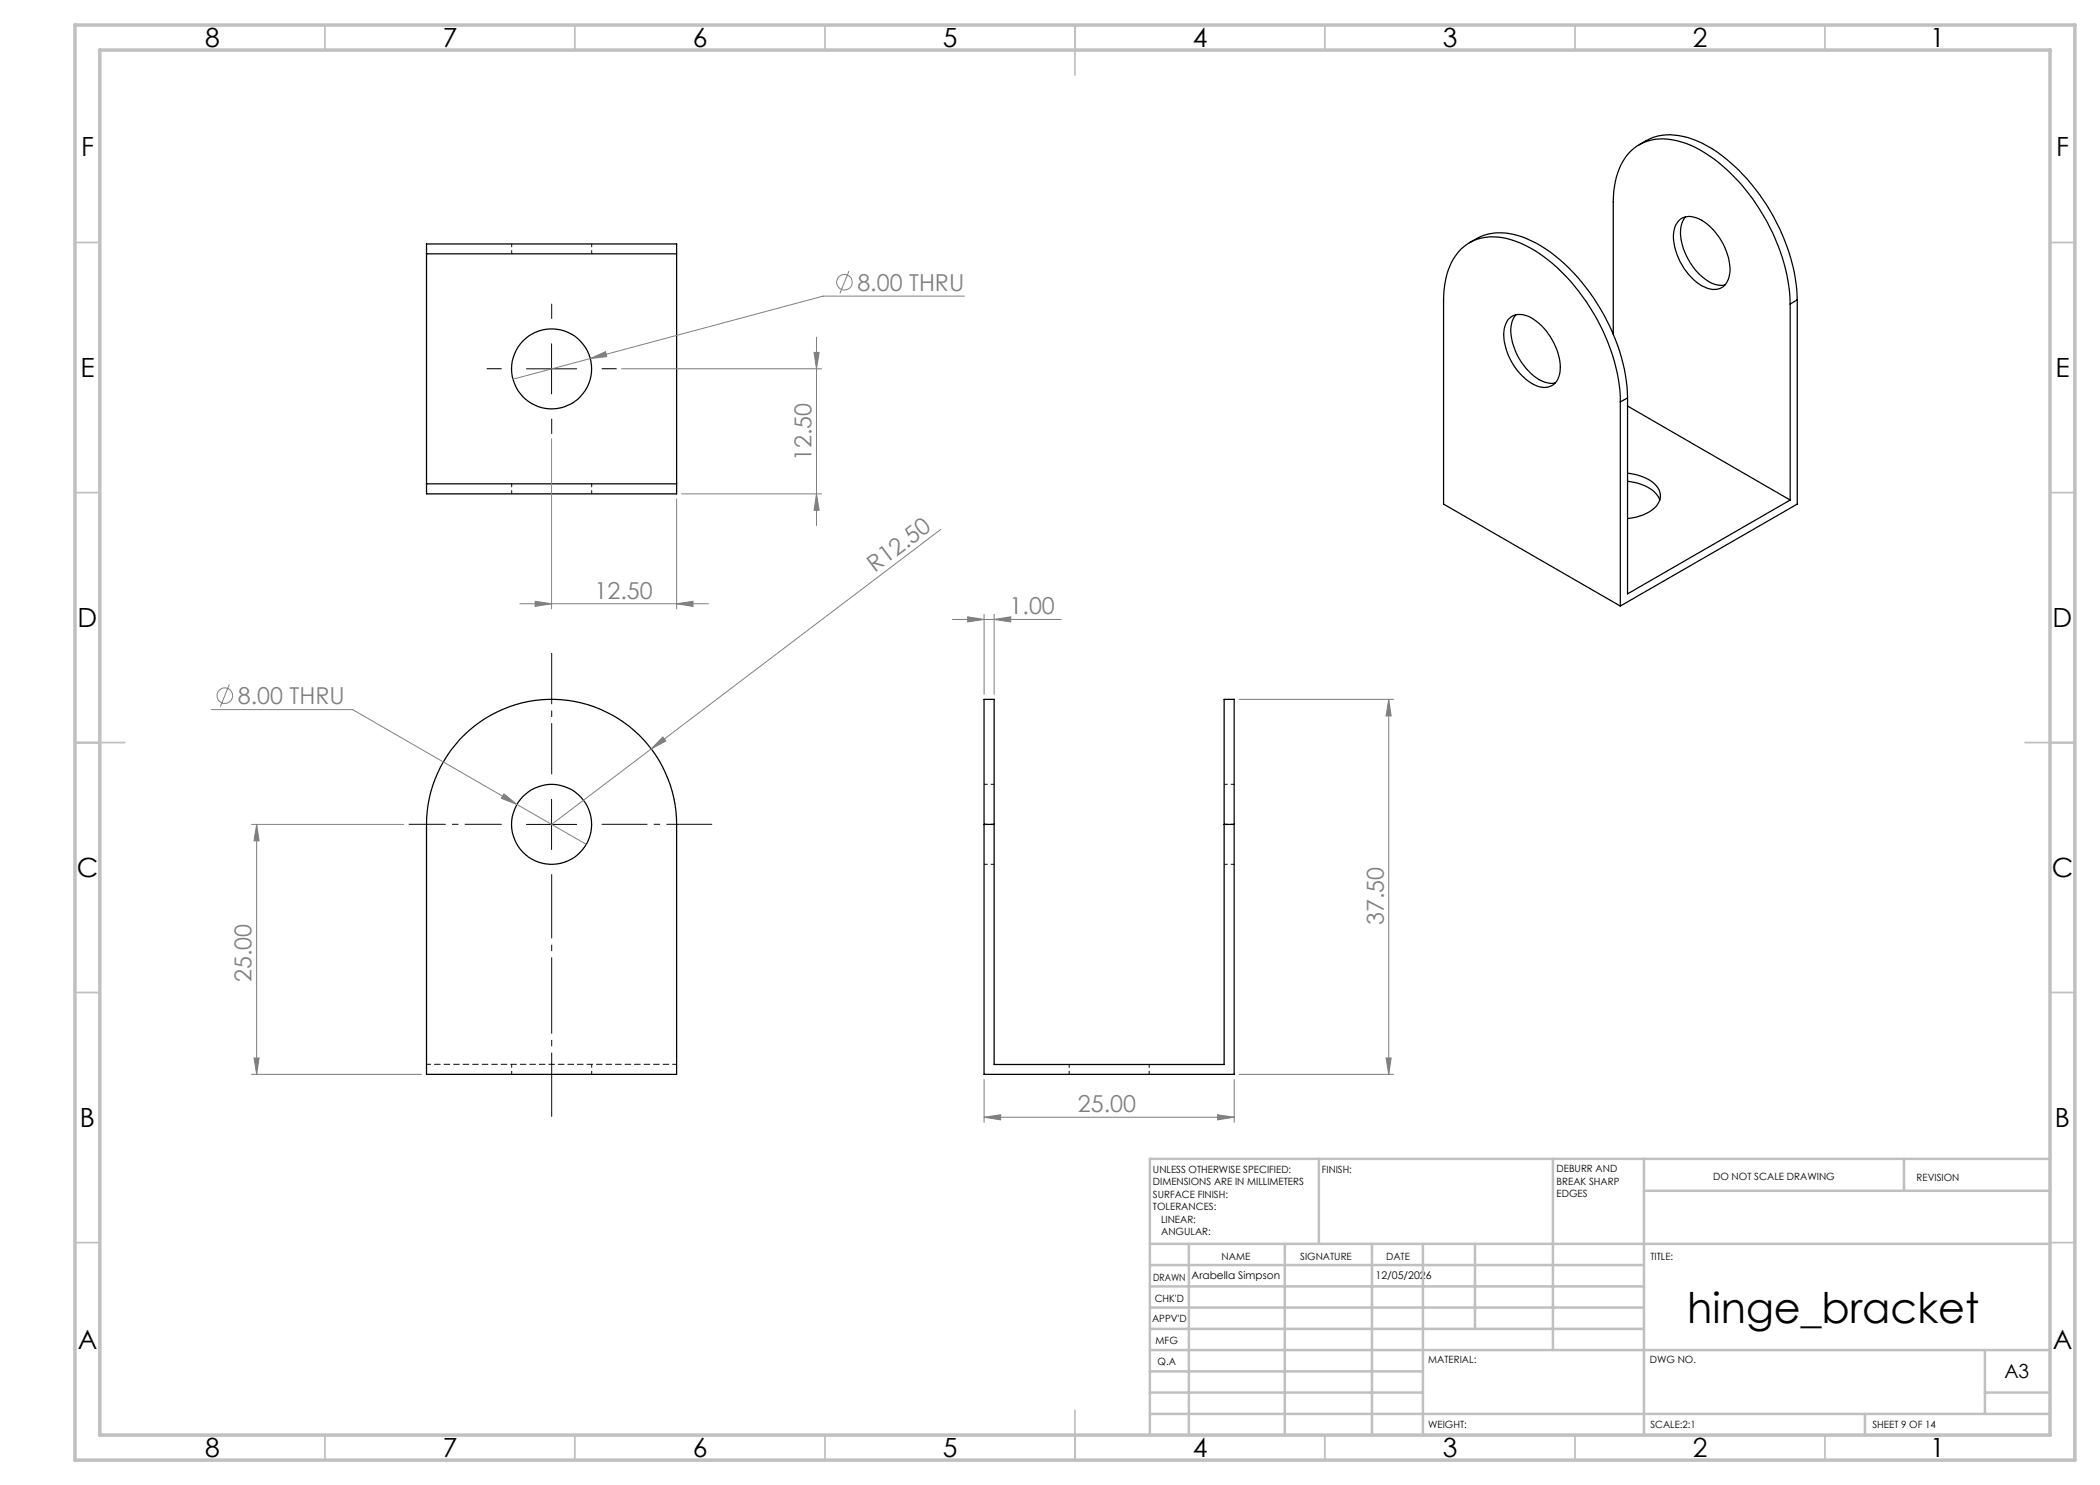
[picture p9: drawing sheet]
<svg xmlns="http://www.w3.org/2000/svg" width="420mm" height="297mm" viewBox="0 0 420 297" stroke-linecap="round" stroke-linejoin="round" font-family="sans-serif">
<path d="M135.3 212.9h-50" fill="none" stroke="#000" stroke-width=".2" stroke-dasharray="1.3 .6" stroke-dashoffset=".4" stroke-linecap="butt"/>
<g fill="none" stroke="#000" stroke-width=".2" stroke-dasharray="1.3 .6" stroke-dashoffset=".6" stroke-linecap="butt">
<path d="M102.3 48.8v2M118.3 50.8v-2M102.3 96.8v2M118.3 98.8v-2M198.8 156.9h-2M246.8 156.9h-2M196.8 164.9h2M196.8 172.9h2M244.8 164.9h2M244.8 172.9h2M102.3 212.9v2M118.3 214.9v-2"/>
<path d="M213.8 212.9v2M229.8 214.9v-2"/>
</g>
<g fill="none" stroke="#000" stroke-width=".25">
<path d="M327.8 29a10.7 10.7 0 0 1 10.7-1.2 30.4 30.4 0 0 1 13.4 11.1 38.4 38.4 0 0 1 7.5 21.1M85.3 50.8h50M85.3 48.8h50v50h-50zM293.9 48.5a11.1 11.1 0 0 1 11.6-.7 32.7 32.7 0 0 1 13.9 12.9 36.7 36.7 0 0 1 6.1 18.9M335.7 44.2a3.5 3.5 0 0 1 4.6-.1 12.1 12.1 0 0 1 5.6 10.6 3.2 3.2 0 0 1-5 2.7 12.1 12.1 0 0 1-6.1-11l.2-1zM337.1 43.4a5.6 5.6 0 0 0-.8 5.1 11.7 11.7 0 0 0 6.8 8.4l1 .2 .9-.1M359.4 60l-1.4 .8M359.4 60v40.8l-35.3 20.4M301.6 63.9a3.5 3.5 0 0 1 4.5-.4 12.4 12.4 0 0 1 5.9 10.6 3.2 3.2 0 0 1-4.8 3 11.8 11.8 0 0 1-6.4-11.3l.4-1.1zM303.2 63a6 6 0 0 0-.7 5.4 12.1 12.1 0 0 0 6.4 8l1 .3 1.1-.1M325.5 79.6l-1.4 .8M325.5 79.6v39.2l32.5-18.8"/>
<path d="M358 60.8a39.4 39.4 0 0 0-9.9-24.1 27.2 27.2 0 0 0-11.9-8.3 9.5 9.5 0 0 0-11.1 3 15.3 15.3 0 0 0-2.4 9v26.5M358 60.8v39.2M85.3 96.8h50M324.1 80.4a38.5 38.5 0 0 0-9.1-23.1 27.3 27.3 0 0 0-13.7-9.6 9.3 9.3 0 0 0-11.7 6.4l-.6 2.8-.3 3.1v40.8l35.4 20.4M324.1 80.4v40.8M325.5 94.6a8.5 8.5 0 0 1 6.1 3 3.1 3.1 0 0 1-1.4 4.5 10.7 10.7 0 0 1-4.7 1.6M325.5 96.3a7.8 7.8 0 0 1 6.3 3.3l.2 .4M325.5 81.2l32.5 18.8M91.9 147.9a25 25 0 0 1 27.5-6.3 25 25 0 0 1 15.9 23.3v50h-50v-50a25.2 25.2 0 0 1 6.6-17zM196.8 164.9v-25h2v25M196.8 164.9v50h50v-50M196.8 164.9h2"/>
<path d="M198.8 164.9v48h46v-48M244.8 164.9v-25h2v25M244.8 164.9h2"/>
<circle cx="110.3" cy="73.8" r="8"/>
<circle cx="110.3" cy="164.9" r="8"/>
</g>
<g fill="none" stroke="#808080" stroke-width=".2">
<path d="M169.8 54.2l-1.8 4.5M192.9 59.2h-28.3l-62 16.6M118 71.7l3.1-1.4 .3 1zM124.3 73.8h40M162.8 70.5h1l-.5 3.3zM163.3 67.4v37.7M110.3 87.8v34M135.3 99.8v22M136.3 98.8h28M163.3 98.8l.5 3.3h-1zM188.1 105.9l-57.9 43.9M45.9 136.9l-1.8 4.5"/>
<path d="M104 120.8h37.7M107 120.3l3.3 .5-3.3 .5zM135.3 120.8l3.3-.5v1zM190.5 123.9h21.8M193.5 123.4l3.3 .5-3.3 .5zM196.8 122.9v16M198.8 123.9l3.3-.5v1zM198.8 122.9v16M247.8 139.9h30.9M277.7 139.9l.5 3.3h-1zM277.7 139.9v75M42.3 141.9h28.2l32.9 19"/>
<path d="M100.8 158.8l2.6 2.1-3.1-1.2zM130.2 149.8l-19.9 15.1M132.6 147.4l.6 .8-3 1.6zM50.3 164.9h30.5M51.3 164.9l.5 3.3h-1zM51.3 164.9v50M103.4 160.9l13.9 8M50.3 214.9h34M50.8 211.6h1l-.5 3.3zM196.8 215.9v8.6M246.8 215.9v8.6M247.8 214.9h30.9"/>
<path d="M277.2 211.6h1l-.5 3.3zM196.8 223.4l3.3-.4v1zM196.8 223.4h50M243.5 223l3.3 .4-3.3 .6z"/>
<circle cx="168.9" cy="56.4" r="1.56"/>
<circle cx="45" cy="139.1" r="1.55"/>
</g>
<path d="M100.3 73.8h-3M110.3 63.8v-3M120.3 73.8h3M110.3 83.8v3" fill="none" stroke="#000" stroke-width=".2" stroke-dasharray="15.2 1.3 1.3 1.3" stroke-linecap="butt"/>
<path d="M110.3 154.9v-24.3" fill="none" stroke="#000" stroke-width=".2" stroke-dasharray="15.2 1.3 1.3 1.3" stroke-dashoffset="5" stroke-linecap="butt"/>
<path d="M100.3 164.9h-18.5" fill="none" stroke="#000" stroke-width=".2" stroke-dasharray="15.2 1.3 1.3 1.3" stroke-dashoffset="7.9" stroke-linecap="butt"/>
<path d="M110.3 174.9v48.4" fill="none" stroke="#000" stroke-width=".2" stroke-dasharray="15.2 1.3 1.3 1.3" stroke-dashoffset="2.4" stroke-linecap="butt"/>
<path d="M120.3 164.9h22.1" fill="none" stroke="#000" stroke-width=".2" stroke-dasharray="15.2 1.3 1.3 1.3" stroke-dashoffset="6.1" stroke-linecap="butt"/>
<path d="M105.3 73.8h10M110.3 68.8v10M110.3 159.9v10M105.3 164.9h10" fill="none" stroke="#000" stroke-width=".2"/>
<g fill="none" stroke="#c0c0c0" stroke-width=".35">
<path d="M65 5v5M115 5v5M165 5v5M215 5v10M265 5v5M315 5v5M365 5v5M15 48.5h5M410 48.5h5M15 98.5h5M410 98.5h5M15 148.5h10"/>
<path d="M405 148.5h10M15 198.5h5M410 198.5h5M15 248.5h5M410 248.5h5M65 287v5M115 287v5M165 287v5M215 282v10M265 287v5M315 287v5M365 287v5"/>
</g>
<g fill="none" stroke="#c0c0c0" stroke-width=".5">
<path d="M263.8 231.8v17M310.6 231.8v38.2M328.8 231.8v55.2M328.8 238.2h81.2M380.8 231.8v6.4M410 231.8h-180v55.2M230 248.8h180M230 257.3h98.8M230 253h98.8M237.8 248.8v38.2M257 248.8v38.2M274.4 248.8v38.2"/>
<path d="M284.6 248.8v38.2M295 248.8v17M230 265.8h98.8M230 261.5h98.8M230 278.5h54.6M230 274.3h54.6M230 270h180M397 278.5h13M397 270v12.8M230 282.8h180M373 282.8v4.2"/>
</g>
<path d="M15 5h400v287h-400zM20 10h390v277h-390z" fill="none" stroke="#c0c0c0" stroke-width=".7"/>
<g fill="#808080">
<path d="M132.6 147.4l.6 .8-3 1.6z"/>
<path d="M198.8 123.9l3.3-.5v1zM193.5 123.4l3.3 .5-3.3 .5z"/>
<path d="M100.8 158.8l-.5 .9 3.1 1.2zM196.8 223.4l3.3-.4v1zM243.5 223l3.3 .4-3.3 .6zM118 71.7l3.4-.4-.3-1zM107 120.3l3.3 .5-3.3 .5zM135.3 120.8l3.3-.5v1z"/>
<path d="M162.8 70.5h1l-.5 3.3zM163.3 98.8l.5 3.3h-1z"/>
<path d="M51.3 164.9l.5 3.3h-1zM50.8 211.6h1l-.5 3.3zM277.7 139.9l.5 3.3h-1zM277.2 211.6h1l-.5 3.3z"/>
</g>
<text font-size="8.5" x="337.5" y="264.5">hinge_bracket</text>
<g font-size="5.3">
<text x="41" y="9.5">8</text>
<text x="88.5" y="9.5">7</text>
<text x="138.5" y="9.5">6</text>
<text x="188.5" y="9.5">5</text>
<text x="238.5" y="9.5">4</text>
<text x="288.5" y="9.5">3</text>
<text x="338.5" y="9.5">2</text>
<text x="386" y="9.5">1</text>
<text x="16.2" y="31.2">F</text>
<text x="411.2" y="31.2">F</text>
<text x="16.1" y="75.5">E</text>
<text x="411.1" y="75.5">E</text>
<text x="15.5" y="125.5">D</text>
<text x="410.5" y="125.5">D</text>
<text x="15.4" y="175.5">C</text>
<text x="410.4" y="175.5">C</text>
<text x="16" y="225.5">B</text>
<text x="411" y="225.5">B</text>
<text x="15.5" y="269.7">A</text>
<text x="410.5" y="269.7">A</text>
<text x="41" y="291.5">8</text>
<text x="88.5" y="291.5">7</text>
<text x="138.5" y="291.5">6</text>
<text x="188.5" y="291.5">5</text>
<text x="238.5" y="291.5">4</text>
<text x="288.5" y="291.5">3</text>
<text x="338.5" y="291.5">2</text>
<text x="386" y="291.5">1</text>
</g>
<g font-size="4.7" fill="#808080">
<text x="171.5" y="58.1">8.00 THRU</text>
<text x="162.3" y="92.2" transform="rotate(-90 162.3 92.2)">12.50</text>
<text x="118.9" y="119.7">12.50</text>
<text x="175" y="114.6" transform="rotate(-37 175 114.6)">R12.50</text>
<text x="201.9" y="122.9">1.00</text>
<text x="47.6" y="140.8">8.00 THRU</text>
<text x="276.7" y="185" transform="rotate(-90 276.7 185)">37.50</text>
<text x="50.3" y="196.4" transform="rotate(-90 50.3 196.4)">25.00</text>
<text x="215.6" y="222.4">25.00</text>
</g>
<text font-size="3.9" x="400.9" y="275.5">A3</text>
<g font-size="2.1">
<text x="238.3" y="255.8">Arabella Simpson</text>
<text x="275.1" y="255.8">12/05/2026</text>
</g>
<g font-size="2">
<text x="230.6" y="234.6">UNLESS OTHERWISE SPECIFIED:</text>
<text x="230.6" y="237.1">DIMENSIONS ARE IN MILLIMETERS</text>
<text x="230.6" y="239.6">SURFACE FINISH:</text>
<text x="264.4" y="234.6">FINISH:</text>
<text x="311.3" y="234.5">DEBURR AND</text>
<text x="311.3" y="237">BREAK SHARP</text>
<text x="311.3" y="239.5">EDGES</text>
<text x="342.6" y="236">DO NOT SCALE DRAWING</text>
<text x="383.3" y="236.2">REVISION</text>
<text x="230.6" y="242.1">TOLERANCES:</text>
<text x="232.2" y="244.6">LINEAR:</text>
<text x="232.2" y="247.1">ANGULAR:</text>
<text x="244.3" y="252">NAME</text>
<text x="260" y="251.9">SIGNATURE</text>
<text x="277.2" y="251.9">DATE</text>
<text x="330.1" y="251.9">TITLE:</text>
<text x="230.6" y="256.1">DRAWN</text>
<text x="230.9" y="260.3">CHK'D</text>
<text x="230.4" y="264.4">APPV'D</text>
<text x="231.1" y="268.8">MFG</text>
<text x="231.5" y="273">Q.A</text>
<text x="285.6" y="272.5">MATERIAL:</text>
<text x="330" y="272.5">DWG NO.</text>
<text x="285.6" y="285.5">WEIGHT:</text>
<text x="330.1" y="285.6">SCALE:2:1</text>
<text x="374.5" y="285.6">SHEET 9 OF 14</text>
</g>
</svg>
